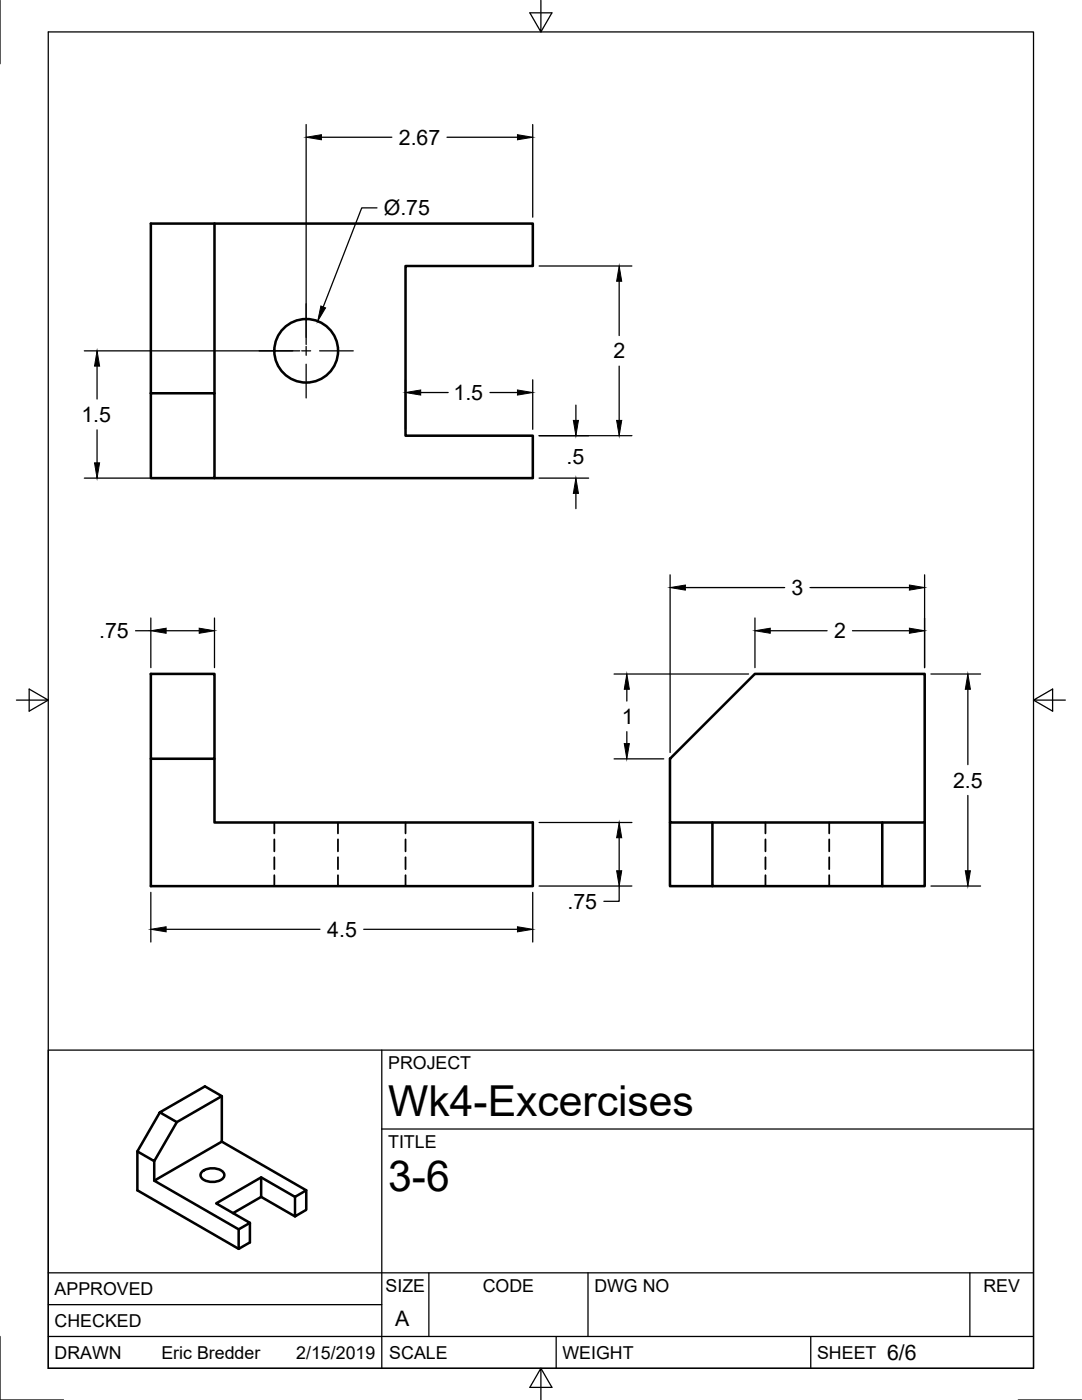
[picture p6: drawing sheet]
<svg xmlns="http://www.w3.org/2000/svg" width="216mm" height="279mm" viewBox="0 0 216 279" stroke-linecap="round" stroke-linejoin="round" font-family="sans-serif">
<!-- layer: Visible -->
<g fill="none" stroke="#000" stroke-width=".51">
<path d="M42.8 44.6v33.9M30.1 78.5v16.9h12.7v-16.9h-12.7v-33.9h76.2v8.5h-25.4v33.9h25.4v8.4h-63.5M30.1 134.5h12.7v16.9h-12.7zM150.6 134.5h33.9v29.6h-50.8v-12.7zM30.1 151.4v25.4h76.2v-12.7h-63.5v-12.7M133.7 164.1v12.7h8.5M142.2 164.1v12.7h33.8M176 164.1v12.7h8.5v-12.7M44.3 218.8v9l16.8 9.8-2.2 1.3-6.8-3.9-9 5.2 6.8 3.9-2.3 1.2-16.8-9.7 13.5-7.8M27.4 229.8v7.8l20.2 11.6 2.3-1.3v-3.8M30.8 231.7v3.9M31.9 222l-4.5 7.8 3.4 1.9 4.5-7.8-3.4-1.9 9-5.2 3.4 2-9 5.1"/>
<path d="M40.3 233.8a3.3 3.3 0 0 1 4.4 .4 1.19 1.19 0 0 1-1.1 1.5 3.2 3.2 0 0 1-3.5-.8v-.7zM52.1 235v3.9l-5.6 3.2M52.1 238.9l6.8 3.9M61.1 237.6v3.8l-2.2 1.4v-3.9M47.6 245.3v3.9"/>
<circle cx="61.1" cy="70" r="6.4"/>
</g>
<!-- layer: Hidden -->
<g fill="none" stroke="#000" stroke-width=".36">
<path d="M54.7 164.1v2.2M54.7 167.5v2.4M54.7 171.1v2.4M54.7 174.7v2.1M67.4 164.1v2.2M67.4 167.5v2.4M67.4 171.1v2.4M67.4 174.7v2.1M80.9 164.1v2.2M80.9 167.5v2.4M80.9 171.1v2.4M80.9 174.7v2.1"/>
<path d="M152.7 164.1v2.2M152.7 167.5v2.4M152.7 171.1v2.4M152.7 174.7v2.1M165.5 164.1v2.2M165.5 167.5v2.4M165.5 171.1v2.4M165.5 174.7v2.1"/>
</g>
<!-- layer: Border -->
<path d="M0 0v12.7M9.6 6.4h196.6v266.7h-196.6zM107.9 0v6.4l-2.2-3.8h4.4l-2.2 3.8M3.3 139.7h6.3l-3.8-2.2v4.4l3.8-2.2M206.2 139.7l3.8 2.2v-4.4l-3.8 2.2h6.4M0 266.7v12.7h12.7M107.9 273.1l2.2 3.8h-4.4l2.2-3.8v6.3M203.2 279.4h12.7" fill="none" stroke="#000" stroke-width=".25"/>
<!-- layer: Titleblock -->
<path d="M9.6 209.6h196.6v63.5h-196.6zM76.2 209.6v63.5M76.2 225.3h130M9.6 254h196.6M85.6 254v12.7M117.3 254v12.7M193.5 254v12.7M9.6 266.7h196.6M9.6 260.4h66.6M111 266.7v6.4M161.8 266.7v6.4" fill="none" stroke="#000" stroke-width=".25"/>
<!-- layer: Dimensions -->
<g fill="none" stroke="#000" stroke-width=".25">
<path d="M61.1 24.8v43.9M64.1 27.4h14.1M89.2 27.4h14.1M106.3 24.8v18.5M75.2 41.5h-3l-7.7 19.8M107.6 53.1h18.5M123.5 56.1v10.9M16.8 70h43M19.4 73.1v6.5M80.9 75.8v9.9M83.9 78.3h5.5M97.8 78.3h5.5"/>
<path d="M106.3 75.8v9.9M123.5 73.1v10.8M16.8 95.4h24.7M19.4 85.8v6.6M107.6 95.4h9.9M107.6 87h18.5M114.9 80.9v3M114.9 98.5v3M133.7 114.7v35.5M136.8 117.3h19.8M161.6 117.3h19.9M184.5 114.7v18.5"/>
<path d="M27.1 125.9h3M30.1 123.3v9.9M33.1 125.9h6.7M42.8 123.3v9.9M122.5 134.5h26.9M125.1 137.6v2.3M150.6 123.3v9.9M153.7 125.9h11.3M170.1 125.9h11.4M185.8 134.5h9.9M193.1 137.6v15M122.5 151.4h9.9"/>
<path d="M125.1 146v2.4M193.1 158.8v15M30.1 178.1v9.9M106.3 178.1v9.9M107.6 176.8h18.5M107.6 164.1h18.5M123.5 176.8v3.1h-3M123.5 167.2v6.6M185.8 176.8h9.9M33.1 185.5h30.7M72.6 185.5h30.7"/>
</g>
<g fill="#000" stroke="#000" stroke-width=".2">
<path d="M61.1 27.4l3-.5v1zM103.3 26.9l3 .5-3 .5zM123.5 53.1l.6 3h-1.1zM19.4 70l.5 3.1h-1zM64 61.1l1 .3-1.6 2.7zM80.9 78.3l3-.5v1zM103.3 77.8l3 .5-3 .5zM18.9 92.4h1l-.5 3zM114.9 95.4l.5 3.1h-1zM114.4 83.9h1l-.5 3.1zM123 83.9h1.1l-.6 3.1zM133.7 117.3l3.1-.5v1z"/>
<path d="M181.5 116.8l3 .5-3 .5zM30.1 125.9l3-.5v1zM39.8 125.4l3 .5-3 .5zM125.1 134.5l.5 3.1h-1zM150.6 125.9l3.1-.5v1zM181.5 125.4l3 .5-3 .5zM193.1 134.5l.5 3.1h-1zM124.6 148.4h1l-.5 3zM123.5 164.1l.6 3.1h-1.1zM123 173.8h1.1l-.6 3zM192.6 173.8h1l-.5 3zM30.1 185.5l3-.5v1z"/>
<path d="M103.3 185l3 .5-3 .5z"/>
</g>
<!-- layer: Center Lines -->
<path d="M51.7 70h6.7M60.2 70h1.8M61.1 60.6v6.7M61.1 69.1v1.8M61.1 72.7v6.7M63.8 70h6.7" fill="none" stroke="#000" stroke-width=".25"/>
<g font-size="8.5">
<text x="77.4" y="222.8">Wk4-Excercises</text>
<text x="77.4" y="237.8">3-6</text>
</g>
<g font-size="4.3">
<text x="79.6" y="28.9">2.67</text>
<text x="76.6" y="42.9">Ø.75</text>
<text x="122.4" y="71.5">2</text>
<text x="90.5" y="79.8">1.5</text>
<text x="16.3" y="84.2">1.5</text>
<text x="113" y="92.7">.5</text>
<text x="157.9" y="118.8">3</text>
<text x="19.8" y="127.4">.75</text>
<text x="166.4" y="127.4">2</text>
<text x="124.1" y="144.5">1</text>
<text x="190.2" y="157.2">2.5</text>
<text x="113.2" y="181.4">.75</text>
<text x="65.3" y="187">4.5</text>
<text x="78.9" y="264.5">A</text>
<text x="177" y="271.4">6/6</text>
</g>
<g font-size="3.5">
<text x="77.4" y="213.4">PROJECT</text>
<text x="77.4" y="229.1">TITLE</text>
<text x="76.9" y="257.8">SIZE</text>
<text x="96.3" y="257.8">CODE</text>
<text x="118.6" y="257.8">DWG NO</text>
<text x="196.2" y="257.8">REV</text>
<text x="10.9" y="258.5">APPROVED</text>
<text x="10.9" y="264.8">CHECKED</text>
<text x="10.9" y="271.2">DRAWN</text>
<text x="32.2" y="271.2">Eric Bredder</text>
<text x="59.1" y="271.2">2/15/2019</text>
<text x="77.7" y="271.2">SCALE</text>
<text x="112.2" y="271.2">WEIGHT</text>
<text x="163" y="271.2">SHEET</text>
</g>
</svg>
